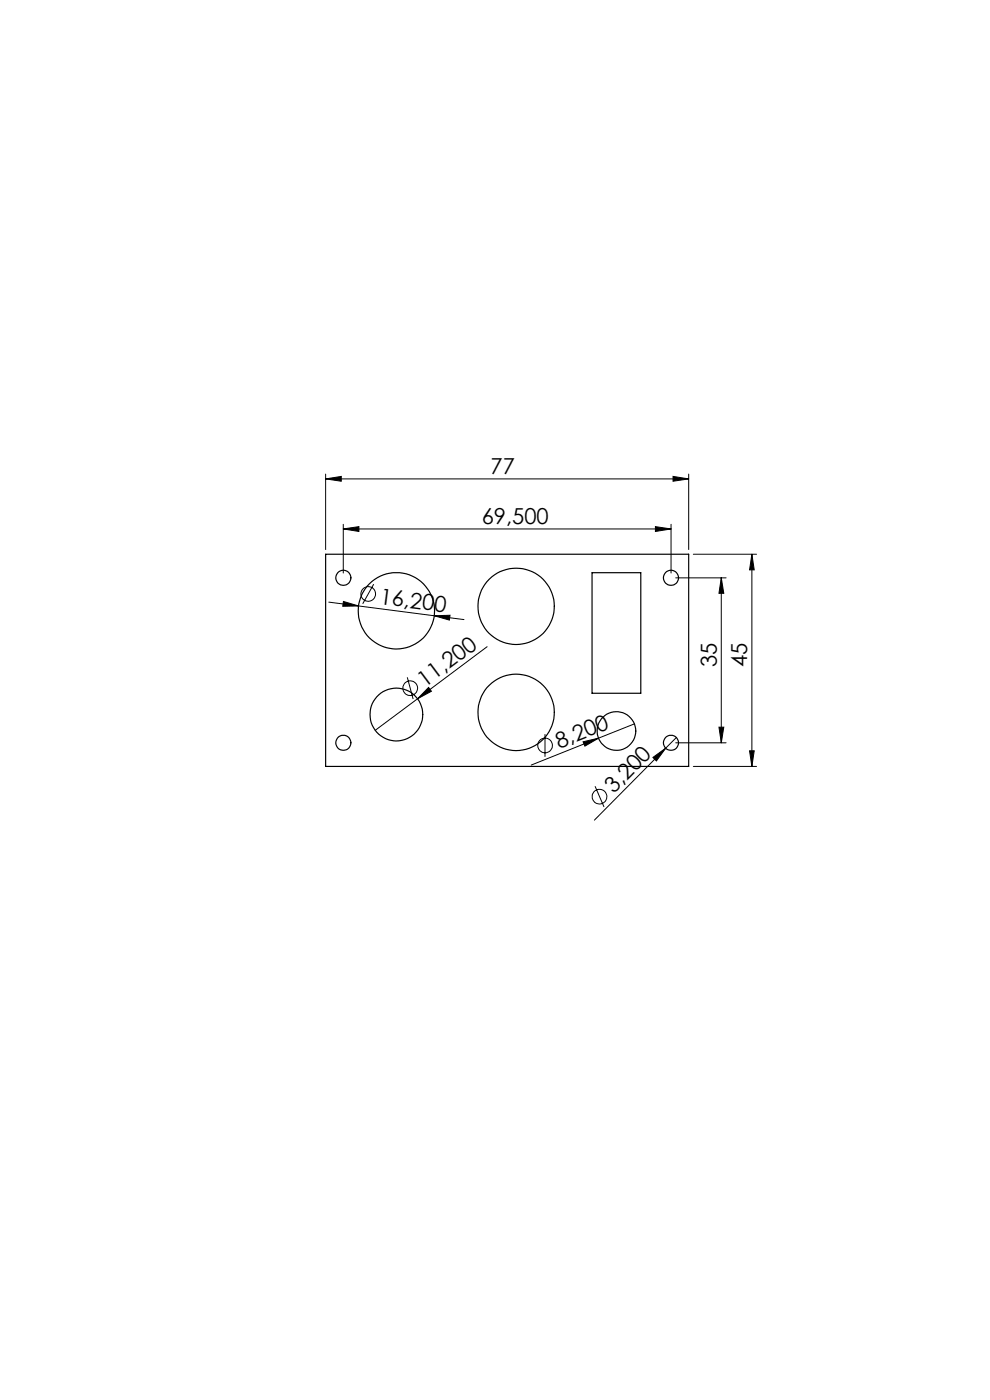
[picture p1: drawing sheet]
<svg xmlns="http://www.w3.org/2000/svg" width="210mm" height="297mm" viewBox="0 0 210 297" stroke-linecap="round" stroke-linejoin="round" font-family="sans-serif">
<g fill="none" stroke="#000" stroke-width=".21">
<path d="M69.1 101.6l3.3-.5v1zM69.1 100.6v16M69.1 101.6h77M72.8 112.2l3.3-.5v1zM72.8 111.2v10.4M72.8 112.2h69.5M139 111.7l3.3 .5-3.3 .5zM142.3 111.2v10.4M142.8 101.1l3.3 .5-3.3 .5zM146.1 100.6v16M147.1 117.6h13.4M159.5 117.6l.5 3.3h-1z"/>
<path d="M159.5 117.6v45M69.7 127.7l28.7 3.7M72.8 127.6l3.3 .9-3.4 .1zM79.3 123.9l-2.4 4.2M92.1 130.6l3.4-.1-.2 1zM103.3 137.2l-23.7 17.7M143.3 122.6h10.7M153 122.6l.5 3.3h-1zM153 122.6v35M86.4 143.7l1.2 4.6M90.9 145.8l.6 .8-2.9 1.6zM115.6 155.7v4.8"/>
<path d="M123.7 157.4l3.3-.8-2.9 1.7zM127 156.6l-14.3 5.7M134.6 153.6l-7.6 3M141.2 158.7l-15.1 15.3M143.3 157.6h10.7M143.5 156.5l-2.3 2.2M152.5 154.3h1l-.5 3.3zM159 159.3h1l-.5 3.3zM126.2 166.8l1.9 4.4M138.5 160.7l2.7-2-2 2.7zM147.1 162.6h13.4"/>
<circle cx="78.1" cy="126" r="1.55"/>
<circle cx="87" cy="146" r="1.56"/>
<circle cx="115.6" cy="158.1" r="1.56"/>
<circle cx="127.2" cy="169" r="1.57"/>
</g>
<g fill="#000">
<path d="M90.9 145.8l.6 .8-2.9 1.6zM123.7 157.4l3.3-.8-2.9 1.7zM138.5 160.7l2.7-2-2 2.7z"/>
<path d="M142.8 101.1l3.3 .5-3.3 .5zM69.1 101.6l3.3-.5v1zM139 111.7l3.3 .5-3.3 .5zM72.8 112.2l3.3-.5v1z"/>
<path d="M159.5 117.6l.5 3.3h-1zM159 159.3h1l-.5 3.3zM153 122.6l.5 3.3h-1zM152.5 154.3h1l-.5 3.3z"/>
<path d="M72.8 127.6l-.1 1 3.4-.1zM92.1 130.6l3.2 .9 .2-1z"/>
</g>
<g fill="none" stroke="#000" stroke-width=".25">
<path d="M69.1 117.6h77v45h-77zM125.6 121.5h10.3v25.6h-10.3z"/>
<circle cx="72.8" cy="122.6" r="1.6"/>
<circle cx="84.1" cy="129.6" r="8.1"/>
<circle cx="109.5" cy="128.6" r="8.1"/>
<circle cx="142.3" cy="122.6" r="1.6"/>
<circle cx="72.8" cy="157.6" r="1.61"/>
<circle cx="84.1" cy="151.6" r="5.6"/>
<circle cx="109.5" cy="151.1" r="8.1"/>
<circle cx="130.8" cy="155.1" r="4.1"/>
<circle cx="142.3" cy="157.6" r="1.61"/>
</g>
<g font-size="4.7">
<text x="104.1" y="100.5">77</text>
<text x="102.2" y="111.2">69,500</text>
<text x="80.4" y="128.1" transform="rotate(7 80.4 128.1)">16,200</text>
<text x="152" y="141.5" transform="rotate(-90 152 141.5)">35</text>
<text x="158.5" y="141.5" transform="rotate(-90 158.5 141.5)">45</text>
<text x="90.1" y="145.9" transform="rotate(-37 90.1 145.9)">11,200</text>
<text x="118.6" y="158.8" transform="rotate(-22 118.6 158.8)">8,200</text>
<text x="130.2" y="168.4" transform="rotate(-45 130.2 168.4)">3,200</text>
</g>
</svg>
